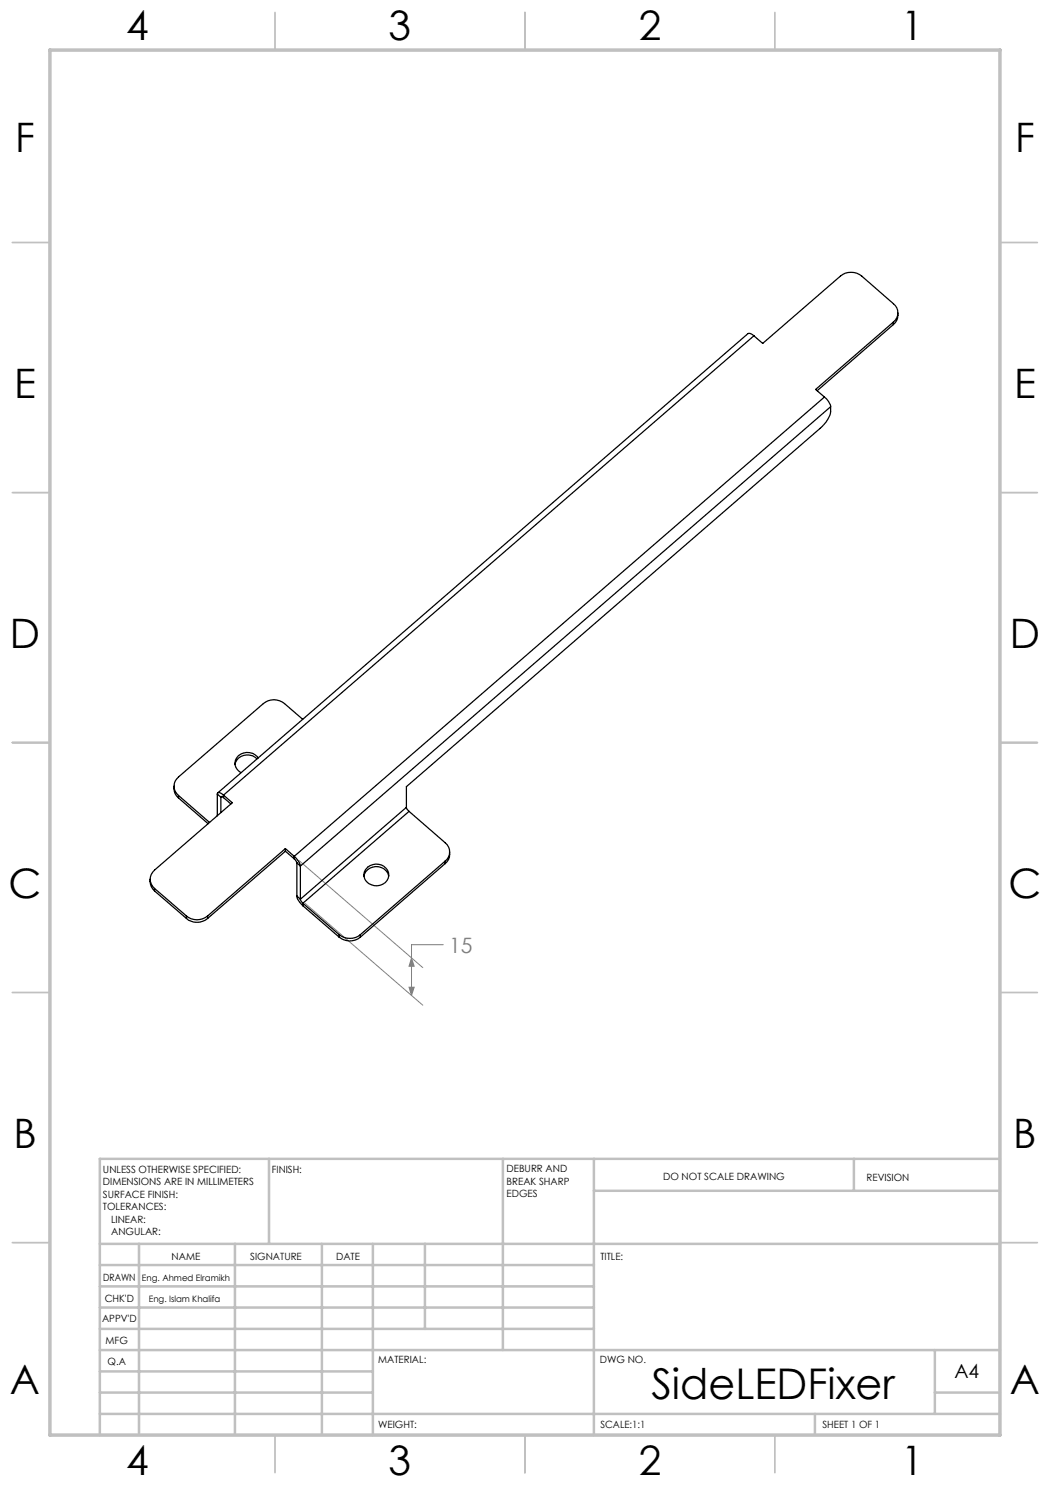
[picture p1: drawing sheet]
<svg xmlns="http://www.w3.org/2000/svg" width="210mm" height="297mm" viewBox="0 0 210 297" stroke-linecap="round" stroke-linejoin="round" font-family="sans-serif">
<path d="M59.7 172l24.9 21.5M61 180.6l23.6 20.4M81.8 197.4h1l-.5 1.7zM82.3 191.6l.5 1.6h-1zM88.7 188.9h-6.4v10.2" fill="none" stroke="#808080" stroke-width=".2"/>
<g fill="none" stroke="#c0c0c0" stroke-width=".35">
<path d="M55 2.5v7.5M105 2.5v7.5M155 2.5v7.5M2.5 48.5h7.5M200 48.5h7.5M2.5 98.5h7.5M200 98.5h7.5M2.5 148.5h7.5M200 148.5h7.5M2.5 198.5h7.5M200 198.5h7.5M2.5 248.5h7.5"/>
<path d="M200 248.5h7.5M55 287v7.5M105 287v7.5M155 287v7.5"/>
</g>
<g fill="none" stroke="#c0c0c0" stroke-width=".5">
<path d="M53.8 231.8v17M100.6 231.8v38.2M118.8 231.8v55.2M118.8 238.2h81.2M170.8 231.8v6.4M200 231.8h-180v55.2M20 248.8h180M20 257.3h98.8M20 253h98.8M27.8 248.8v38.2M47 248.8v38.2M64.4 248.8v38.2"/>
<path d="M74.6 248.8v38.2M85 248.8v17M20 265.8h98.8M20 261.5h98.8M20 278.5h54.6M20 274.3h54.6M20 270h180M187 278.5h13M187 270v12.8M20 282.8h180M163 282.8v4.2"/>
</g>
<path d="M10 10h190v277h-190z" fill="none" stroke="#c0c0c0" stroke-width=".7"/>
<path d="M81.8 197.4h1l-.5 1.7zM82.3 191.6l.5 1.6h-1z" fill="#808080"/>
<g fill="none" stroke="#000" stroke-width=".25">
<path d="M150.8 67.2l-.7-.5h-.5l-106 91.9M150.8 67.2l-106.1 91.8M164.9 79.4a3.1 3.1 0 0 1 1.2 1.9M164.9 79.4l-106.1 91.9M178.7 64.4a2.35 2.35 0 0 0 0-3.7l-6.4-5.5a3.4 3.4 0 0 0-4.2 0l-15.6 13.5-1.7-1.5M178.7 64.4l-15.6 13.5 1.8 1.5M178.7 64.9l-15.3 13.2M178.7 64.4v.5M179.6 62.6a2.47 2.47 0 0 1-.9 2.3M166.1 81.3a5 5 0 0 1-2.1 4.4l-82.7 71.6v4.2M166.1 81.3l-106 91.9M34.8 157.2a2.5 2.5 0 0 0 .9 2.4"/>
<path d="M35.7 159.6l5.9 5.1M35.7 159.1v.5M35.7 159.1l6.2 5.4M43.5 158.8l.1-.2 .2-.1 .9 .5M43.5 158.8l.7 .6M43.5 158.8v4.4M44.2 159.4a.31 .31 0 0 1 .5 .1M44.2 159.4v3.1M44.3 159.3l-.1 .1M44.7 159l1.8 1.5-15.6 13.5a2.35 2.35 0 0 0 0 3.7M44.7 159v.5M44.7 159.5l1.5 1.3"/>
<path d="M51.4 151.8a2.62 2.62 0 0 0-4.4 1.1M51.6 151.6a2.59 2.59 0 0 0-2.6-1.1 2.59 2.59 0 0 0-2 2 2.09 2.09 0 0 0 1.2 2M60.5 143.9l-3.6-3.2a3.3 3.3 0 0 0-4.2 0l-17 14.7a2.39 2.39 0 0 0 0 3.7M30 175.9a2.73 2.73 0 0 0 .9 2.3M30.9 177.7l6.4 5.5M30.9 177.7v.5M30.9 178.2l6.4 5.5M57.1 169.7l-15.6 13.5M57.1 169.7l1.7 1.6M57.1 169.7v.5M57.1 170.2l-15.6 13.5M57.1 170.2l1.7 1.6"/>
<path d="M58.8 171.3a3.6 3.6 0 0 1 1.3 1.9M58.8 171.8l.6 .8M58.8 171.3v.5M59.4 179.2a3.6 3.6 0 0 0 1.2 1.9M59.4 172.6l.7 .6M59.4 179.2l.7 .6M59.4 172.6v6.6M60.1 179.8l.5 .9M60.1 173.2v6.6M72.8 175.2a2.57 2.57 0 0 1 2.5-1.9 2.57 2.57 0 0 1 2.5 1.9M73.5 173.5a2.51 2.51 0 0 1 2.7-.6 2.51 2.51 0 0 1 1.6 2.2 2.51 2.51 0 0 1-2.6 2.1 2.51 2.51 0 0 1-2.4-2.3l.1-.6zM81.3 161.5l.5 .8"/>
<path d="M81.3 161.5l-21.2 18.3M81.8 162.3l7.2 6.3a2.35 2.35 0 0 1 0 3.6M81.8 162.3l-21.2 18.4M89 172.2l-16.9 14.7M89 172.2v.5M89 172.7l-16.9 14.7M89.9 170.4a2.42 2.42 0 0 1-.9 2.3M37.3 183.2a3.3 3.3 0 0 0 4.2 0M37.3 183.7a3.3 3.3 0 0 0 4.2 0M37.3 183.2v.5M41.5 183.2v.5M60.6 180.7l7.2 6.2"/>
<path d="M60.6 180.7v.4M60.6 181.1l7.2 6.3M67.8 186.9a3.4 3.4 0 0 0 4.3 0M67.8 187.4a3.3 3.3 0 0 0 4.3 0M67.8 186.9v.5M72.1 186.9v.5"/>
</g>
<text font-size="8.5" x="130.3" y="279.7">SideLEDFixer</text>
<g font-size="8.1">
<text x="25.2" y="8">4</text>
<text x="77.7" y="8">3</text>
<text x="127.7" y="8">2</text>
<text x="180.2" y="8">1</text>
<text x="3" y="30.4">F</text>
<text x="203" y="30.4">F</text>
<text x="2.8" y="79.6">E</text>
<text x="202.8" y="79.6">E</text>
<text x="2" y="129.6">D</text>
<text x="202" y="129.6">D</text>
<text x="1.7" y="179.6">C</text>
<text x="201.7" y="179.6">C</text>
<text x="2.7" y="229.6">B</text>
<text x="202.7" y="229.6">B</text>
<text x="2" y="278.9">A</text>
<text x="202" y="278.9">A</text>
<text x="25.2" y="295">4</text>
<text x="77.7" y="295">3</text>
<text x="127.7" y="295">2</text>
<text x="180.2" y="295">1</text>
</g>
<text font-size="4.2" fill="#808080" x="89.9" y="190.5">15</text>
<text font-size="3.9" x="190.9" y="275.5">A4</text>
<g font-size="2">
<text x="20.6" y="234.6">UNLESS OTHERWISE SPECIFIED:</text>
<text x="20.6" y="237.1">DIMENSIONS ARE IN MILLIMETERS</text>
<text x="20.6" y="239.6">SURFACE FINISH:</text>
<text x="54.4" y="234.6">FINISH:</text>
<text x="101.3" y="234.5">DEBURR AND</text>
<text x="101.3" y="237">BREAK SHARP</text>
<text x="101.3" y="239.5">EDGES</text>
<text x="132.6" y="236">DO NOT SCALE DRAWING</text>
<text x="173.3" y="236.2">REVISION</text>
<text x="20.6" y="242.1">TOLERANCES:</text>
<text x="22.2" y="244.6">LINEAR:</text>
<text x="22.2" y="247.1">ANGULAR:</text>
<text x="34.3" y="252">NAME</text>
<text x="50" y="251.9">SIGNATURE</text>
<text x="67.2" y="251.9">DATE</text>
<text x="120.1" y="251.9">TITLE:</text>
<text x="20.6" y="256.1">DRAWN</text>
<text x="20.9" y="260.3">CHK'D</text>
<text x="20.4" y="264.4">APPV'D</text>
<text x="21.1" y="268.8">MFG</text>
<text x="21.5" y="273">Q.A</text>
<text x="75.6" y="272.5">MATERIAL:</text>
<text x="120" y="272.5">DWG NO.</text>
<text x="75.6" y="285.5">WEIGHT:</text>
<text x="120.1" y="285.6">SCALE:1:1</text>
<text x="164.5" y="285.6">SHEET 1 OF 1</text>
</g>
<g font-size="1.8">
<text x="28.4" y="256.1">Eng. Ahmed Elramikh</text>
<text x="29.8" y="260.4">Eng. Islam Khalifa</text>
</g>
</svg>
